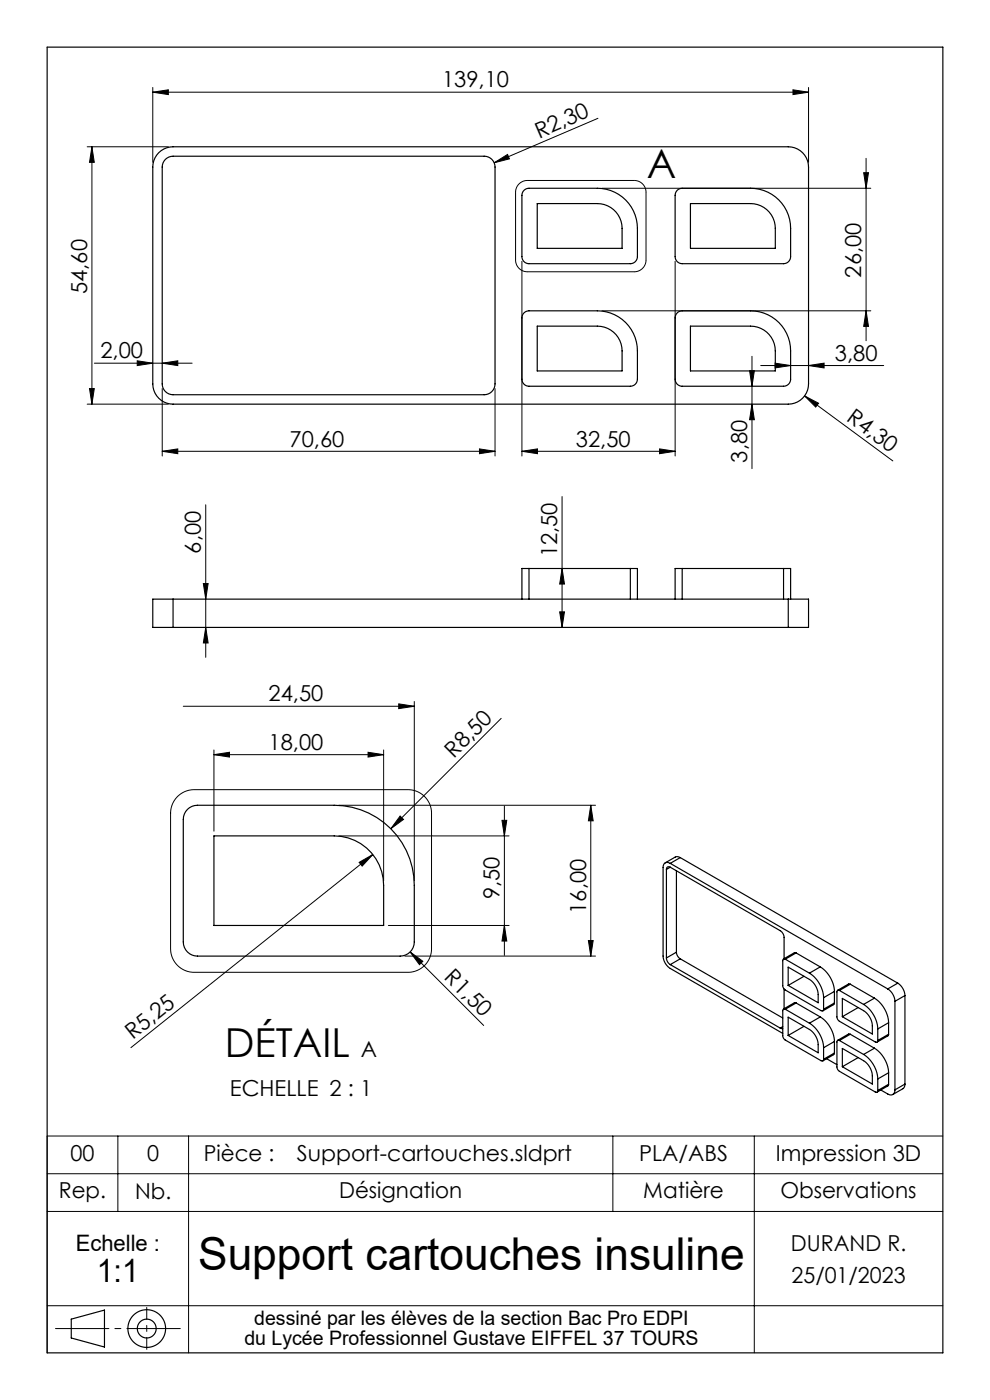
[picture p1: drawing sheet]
<svg xmlns="http://www.w3.org/2000/svg" width="210mm" height="297mm" viewBox="0 0 210 297" stroke-linecap="round" stroke-linejoin="round" font-family="sans-serif">
<g fill="none" stroke="#000" stroke-width=".21">
<path d="M32.4 19.6l3.3-.5v1zM32.4 18.6v15.8M32.4 19.6h139.1M168.2 19.1l3.3 .5-3.3 .5zM171.5 18.6v15.8M18.5 31.1h17.2M19.5 31.1v54.6M19.5 31.1l.5 3.3h-1zM104.8 34.5l2.9-1.7 .4 .9zM110 39.1a2.5 2.5 0 0 1 1.9-.8h22.6a2.5 2.5 0 0 1 2.5 2.5v14.4a2.5 2.5 0 0 1-2.5 2.5h-22.6a2.5 2.5 0 0 1-2.5-2.5v-14.4a2.5 2.5 0 0 1 .6-1.7zM126.8 25.1l-22 9.4M127.7 39.9h57"/>
<path d="M183.2 36.6h1l-.5 3.3zM183.7 33.6v38.7M110.7 55.4v41.3M143.2 55.4v41.3M20 77h20.8M29.1 76.5l3.3 .5-3.3 .6zM34.4 77l3.3-.5v1.1zM127.7 65.9h57M159 78.6h1l-.5 3.3zM159.5 75.6v23.8M161.4 77.5h26.1M164.4 77l3.3 .5-3.3 .6z"/>
<path d="M171.5 77.5l3.3-.5v1.1zM183.7 65.9l.5 3.3h-1zM18.5 85.7h17.2M19 82.4h1l-.5 3.3zM34.4 95.7l3.3-.5v1zM34.4 95.7h70.6M34.4 82.4v14.3M101.7 95.2l3.3 .5-3.3 .5zM105 82.4v14.3M110.7 95.7l3.3-.5v1zM110.7 95.7h32.5M139.9 95.2l3.3 .5-3.3 .5z"/>
<path d="M159.5 85.7l.5 3.3h-1zM170.7 84l2.9 1.5-.6 .9zM170.7 84l18.7 13.8M43.6 107.1v32.4M119.2 105.3v27.8M43.1 123.8h1l-.5 3.3zM43.6 133.1l.5 3.3h-1zM118.7 129.8h1l-.5 3.3zM119.2 120.6l.5 3.3h-1zM38.9 149.8h49M45.4 159.1v17.2M78.1 159.6l3.3 .5-3.3 .5z"/>
<path d="M81.4 159.1v27.7M84.6 149.3l3.3 .5-3.3 .5zM87.9 148.8v38M106.3 152.4l-23.4 23.4M37.7 169l1.5-1.1 1.9-.4h45.5l1.4 .3 1.3 .6 .9 .7 .7 1 .5 1.1 .1 1.1v29.1l-.2 1.4-.6 1.2-.8 .9-.9 .7-1.2 .5-1.1 .2h-45.7l-1.3-.3-1.3-.6-.9-.7-.7-1-.4-1.1-.2-1.3v-29l.4-1.8zM45.4 160.1l3.3-.5v1zM45.4 160.1h36M71.9 170.8h54.4M71.9 177.3h36.1M84.9 173.1l.7 .7-2.7 2zM106.5 174h1l-.5 3.3zM107 171v31.7"/>
<path d="M125.3 170.8v32M125.3 170.8l.5 3.3h-1zM76.2 182.9l2.9-1.6-2.3 2.4zM79.1 181.3l-51.3 41M82.4 196.3h25.6M107 196.3l.5 3.3h-1zM124.8 199.5h1l-.5 3.3zM85.9 202.8h40.4M87 202l2.7 1.9-.7 .7zM87 202l15.6 15.5M10 257h190M10 249h190"/>
<path d="M25 241v16M40 241v46M130 241v16M160 241v46M200 241h-190v46M10 277h190"/>
</g>
<g fill="none" stroke="#000" stroke-width=".25">
<path d="M10 10h190v277h-190zM33.7 32.4a4.3 4.3 0 0 1 3-1.3h130.5a4.3 4.3 0 0 1 4.3 4.3v46a4.3 4.3 0 0 1-4.3 4.3h-130.5a4.3 4.3 0 0 1-4.3-4.3v-46a4.3 4.3 0 0 1 1.3-3zM35.1 33.8a2.3 2.3 0 0 1 1.6-.7h66a2.3 2.3 0 0 1 2.3 2.3v46a2.3 2.3 0 0 1-2.3 2.3h-66a2.3 2.3 0 0 1-2.3-2.3v-46a2.3 2.3 0 0 1 .7-1.6zM111.1 40.4l.5-.3 .6-.2h14.5a8.5 8.5 0 0 1 8.5 8.5v6a1.5 1.5 0 0 1-1.5 1.5h-21.5a1.5 1.5 0 0 1-1.5-1.5v-13l.1-.5zM114 43.2h12.7a5.2 5.2 0 0 1 5.3 5.2v4.3h-18zM143.6 40.4l.5-.3 .6-.2h14.5a8.5 8.5 0 0 1 8.5 8.5v6a1.5 1.5 0 0 1-1.5 1.5h-21.5a1.5 1.5 0 0 1-1.5-1.5v-13l.1-.5zM146.5 43.2h12.7a5.2 5.2 0 0 1 5.3 5.2v4.3h-18zM111.1 66.4l.5-.3 .6-.2h14.5a8.5 8.5 0 0 1 8.5 8.5v6a1.5 1.5 0 0 1-1.5 1.5h-21.5a1.5 1.5 0 0 1-1.5-1.5v-13l.1-.5zM114 69.2h12.7a5.2 5.2 0 0 1 5.3 5.2v4.3h-18zM143.6 66.4l.5-.3 .6-.2h14.5a8.5 8.5 0 0 1 8.5 8.5v6a1.5 1.5 0 0 1-1.5 1.5h-21.5a1.5 1.5 0 0 1-1.5-1.5v-13l.1-.5zM146.5 69.2h12.7a5.2 5.2 0 0 1 5.3 5.2v4.3h-18zM36.7 127.1h-4.3v6h4.3"/>
<path d="M36.7 133.1h130.5M36.7 127.1v6M36.7 127.1h130.5M112.2 120.6h-1.5v6.5M112.2 120.6v6.5M112.2 120.6h21.5M133.7 120.6h1.5v6.5M133.7 120.6v6.5M144.7 120.6h-1.5v6.5M144.7 120.6v6.5M144.7 120.6h21.5M166.2 120.6h1.5v6.5"/>
<path d="M166.2 120.6v6.5M167.2 127.1h4.3v6h-4.3M167.2 127.1v6M39.8 171.7a3 3 0 0 1 2.1-.9h29a17 17 0 0 1 17 17v12a3 3 0 0 1-3 3h-43a3 3 0 0 1-3-3v-26a3 3 0 0 1 .9-2.1zM45.4 177.3h25.5a10.5 10.5 0 0 1 10.5 10.5v8.5h-36zM141.4 184.4v18.8M142.2 183.2a.93 .93 0 0 0-1.1-.1 .93 .93 0 0 0-.4 .9v18.8a3.4 3.4 0 0 0 1.5 2.7l23.8 13.7M142.2 184a.5 .5 0 0 0-.6-.1 .5 .5 0 0 0-.2 .5M142.2 184l23.3 13.4a1.8 1.8 0 0 1 .8 1.5v4.5M142.2 183.2l46.1 26.6M142.2 184l-.8 .4M143.5 184.7v17.3"/>
<path d="M144.3 181.9l-.9-.1-2.3 1.3M144.3 181.9l-2.1 1.3M144.3 181.9l46.1 26.7M141.4 203.2a1.8 1.8 0 0 0 .8 1.4M142.2 204.6l23.3 13.5M143.5 202a1.8 1.8 0 0 0 .8 1.4M143.5 202l-2.1 1.2M144.3 203.4l-2.1 1.2M144.3 203.4l21.7 12.6M165.5 218.1l.5 .1M166 217.8l-.5 .3M166.3 209.8v4.2"/>
<path d="M166.6 203.5a.32 .32 0 0 0-.4 0 .32 .32 0 0 0-.2 .3v5.3l.3 .6 7.9 4.7a.32 .32 0 0 0 .3 0 .32 .32 0 0 0 .2-.3M166.6 214.1a.32 .32 0 0 0-.4 0 .32 .32 0 0 0-.2 .3v5.3l.3 .7 7.9 4.6a.32 .32 0 0 0 .3 .1 .32 .32 0 0 0 .2-.4M166.6 203.5l5.1 2.9M166.6 214.1l5.1 3M167.2 205.2l4.5 2.6a4.1 4.1 0 0 1 1.9 3.2v1.7l-6.4-3.6zM167.2 215.8l4.5 2.6a4.1 4.1 0 0 1 1.9 3.2v1.7l-6.4-3.6zM168.9 202.2l-.4-.1-2.3 1.4M168.9 212.8l-.4-.1-2.3 1.4M168.9 212.8l5.1 2.9M168.9 202.2l5.1 2.9M168.9 202.2l-2.3 1.3M168.9 212.8l-2.3 1.3"/>
<path d="M170.5 207.1l-3.3 2M170.5 217.7l-3.3 2M171.7 206.4a6.6 6.6 0 0 1 3 5.3M171.7 217.1a6.6 6.6 0 0 1 3 5.2M174 205.1a6.6 6.6 0 0 1 3 5.2M174 215.7a6.6 6.6 0 0 1 3 5.2M174 205.1l-2.3 1.3M174 215.7l-2.3 1.4M174.7 211.7v2.4M177 212.8l-.2 .3-2.3 1.3M177 210.3v2.5M177 210.3l-2.3 1.4"/>
<path d="M177 212.8l-2.3 1.3M178.1 210.1a.32 .32 0 0 0-.4 0 .32 .32 0 0 0-.2 .3v5.3l.3 .7 7.9 4.6a.32 .32 0 0 0 .3 .1 .32 .32 0 0 0 .2-.4M178.1 210.1l5.1 3M178.7 211.8l4.5 2.6a4.1 4.1 0 0 1 1.8 3.2v1.8l-6.3-3.7zM180.4 219.4h-.4l-2.3 1.3M180.4 208.8h-.4l-2.3 1.3M180.4 219.4l5.1 3M180.4 208.8l5.1 3M180.4 208.8l-2.3 1.3M180.4 219.4l-2.3 1.3M182 213.7l-3.3 2M183.2 213.1a6.6 6.6 0 0 1 3 5.2"/>
<path d="M185.5 211.8a6.6 6.6 0 0 1 3 5.2M185.5 211.8l-2.3 1.3M186.2 218.3v2.4M188.3 209.8a3.4 3.4 0 0 1 1.5 2.6M188.5 219.4l-.2 .4-2.3 1.3M188.5 217v2.4M188.5 217l-2.3 1.3M188.5 219.4l-2.3 1.3M189.8 212.4v18.8M190.4 208.6a3.4 3.4 0 0 1 1.6 2.6M190.4 208.6l-2.1 1.2M192 211.2l-2.2 1.2"/>
<path d="M192 211.2v18.8M174.7 222.3v2.4M175.3 224.6l2.2 1.3M177 223.4l-.2 .3-2.3 1.4M177 220.9v2.5M177 220.9l-2.3 1.4M177 223.4l-2.3 1.3M178.1 220.7a.32 .32 0 0 0-.4 0 .32 .32 0 0 0-.2 .3v5.4l.3 .6 7.9 4.7a.32 .32 0 0 0 .3 0 .32 .32 0 0 0 .2-.3M178.1 220.7l5.1 3M178.7 222.4l4.5 2.6a4.1 4.1 0 0 1 1.8 3.2v1.8l-6.3-3.7zM182 224.4l-3.3 1.9M183.2 223.7a6.6 6.6 0 0 1 3 5.2"/>
<path d="M185.5 222.4a6.6 6.6 0 0 1 3 5.2M185.5 222.4l-2.3 1.3M186.2 228.9v2.5M188.5 230l-.2 .4-2.3 1.3M188.5 227.6v2.4M188.5 227.6l-2.3 1.3M188.5 230l-2.3 1.4M189.8 231.2a.93 .93 0 0 1-.4 1 .93 .93 0 0 1-1.1-.1l-1.5-.9M192 230l-.3 .8-2.3 1.4M192 230l-2.2 1.2M15.1 279.8l7.1-1.9v7.9l-7.1-2z"/>
<circle cx="31.1" cy="281.8" r="2"/>
<circle cx="31.1" cy="281.8" r="4"/>
</g>
<path d="M11.8 281.8h26.4" fill="none" stroke="#000" stroke-width=".21" stroke-dasharray="30.5 1.3 1.3 1.3" stroke-dashoffset="19.1"/>
<path d="M31.1 277.4v8.9" fill="none" stroke="#000" stroke-width=".21" stroke-dasharray="30.5 1.3 1.3 1.3" stroke-dashoffset="27.9"/>
<g fill="#000">
<path d="M104.8 34.5l2.9-1.7 .4 .9zM170.7 84l2.9 1.5-.6 .9zM84.9 173.1l.7 .7-2.7 2zM76.2 182.9l2.9-1.6-2.3 2.4zM87 202l2.7 1.9-.7 .7z"/>
<path d="M32.4 19.6l3.3-.5v1zM168.2 19.1l3.3 .5-3.3 .5zM164.4 77l3.3 .5-3.3 .6zM171.5 77.5l3.3-.5v1.1zM110.7 95.7l3.3-.5v1zM139.9 95.2l3.3 .5-3.3 .5zM84.6 149.3l3.3 .5-3.3 .5zM45.4 160.1l3.3-.5v1zM78.1 159.6l3.3 .5-3.3 .5z"/>
<path d="M19.5 31.1l.5 3.3h-1zM19 82.4h1l-.5 3.3zM183.2 36.6h1l-.5 3.3zM183.7 65.9l.5 3.3h-1zM159 78.6h1l-.5 3.3zM159.5 85.7l.5 3.3h-1zM43.1 123.8h1l-.5 3.3zM43.6 133.1l.5 3.3h-1zM106.5 174h1l-.5 3.3zM107 196.3l.5 3.3h-1z"/>
<path d="M34.4 77l3.3-.5v1.1zM29.1 76.5l3.3 .5-3.3 .6zM101.7 95.2l3.3 .5-3.3 .5zM34.4 95.7l3.3-.5v1z"/>
<path d="M118.7 129.8h1l-.5 3.3zM119.2 120.6l.5 3.3h-1z"/>
<path d="M124.8 199.5h1l-.5 3.3zM125.3 170.8l.5 3.3h-1z"/>
</g>
<text font-size="9.6" x="42" y="269.4">Support cartouches insuline</text>
<g font-size="8.5">
<text x="137.2" y="37.7">A</text>
<text x="47.7" y="224.3">DÉTAIL</text>
</g>
<text font-size="6.9" x="20.6" y="272.1">1:1</text>
<text font-size="4.8" x="16.1" y="265.3">Echelle :</text>
<g font-size="4.7">
<text x="93.8" y="18.5">139,10</text>
<text x="114.3" y="29.4" transform="rotate(-23 114.3 29.4)">R2,30</text>
<text x="182.7" y="58.9" transform="rotate(-90 182.7 58.9)">26,00</text>
<text x="18.5" y="62.4" transform="rotate(-90 18.5 62.4)">54,60</text>
<text x="21.3" y="76">2,00</text>
<text x="177.1" y="76.5">3,80</text>
<text x="179.4" y="89.2" transform="rotate(36 179.4 89.2)">R4,30</text>
<text x="61.4" y="94.7">70,60</text>
<text x="122.2" y="94.7">32,50</text>
<text x="158.5" y="98.1" transform="rotate(-90 158.5 98.1)">3,80</text>
<text x="42.6" y="117.4" transform="rotate(-90 42.6 117.4)">6,00</text>
<text x="118.2" y="118.3" transform="rotate(-90 118.2 118.3)">12,50</text>
<text x="57" y="148.8">24,50</text>
<text x="57" y="159.1">18,00</text>
<text x="96.3" y="161" transform="rotate(-45 96.3 161)">R8,50</text>
<text x="106" y="190.8" transform="rotate(-90 106 190.8)">9,50</text>
<text x="124.3" y="193.8" transform="rotate(-90 124.3 193.8)">16,00</text>
<text x="94" y="207.5" transform="rotate(45 94 207.5)">R1,50</text>
<text x="28.1" y="220.7" transform="rotate(-39 28.1 220.7)">R5,25</text>
<text x="76.6" y="224.3">A</text>
<text x="48.8" y="232.5">ECHELLE 2 : 1</text>
<text x="14.9" y="246.2">00</text>
<text x="31.2" y="246.2">0</text>
<text x="43.2" y="246.2">Pièce :</text>
<text x="63" y="246.3">Support-cartouches.sldprt</text>
<text x="135.6" y="246.3">PLA/ABS</text>
<text x="164.6" y="246.3">Impression 3D</text>
<text x="12.5" y="254.2">Rep.</text>
<text x="28.7" y="254.4">Nb.</text>
<text x="71.9" y="254.2">Désignation</text>
<text x="136.4" y="254.2">Matière</text>
<text x="165.6" y="254.2">Observations</text>
<text x="167.8" y="265.4">DURAND R.</text>
<text x="167.9" y="272.1">25/01/2023</text>
</g>
<g font-size="4.2">
<text x="53.9" y="281.1">dessiné par les élèves de la section Bac Pro EDPI</text>
<text x="51.8" y="285.3">du Lycée Professionnel Gustave EIFFEL 37 TOURS</text>
</g>
</svg>
